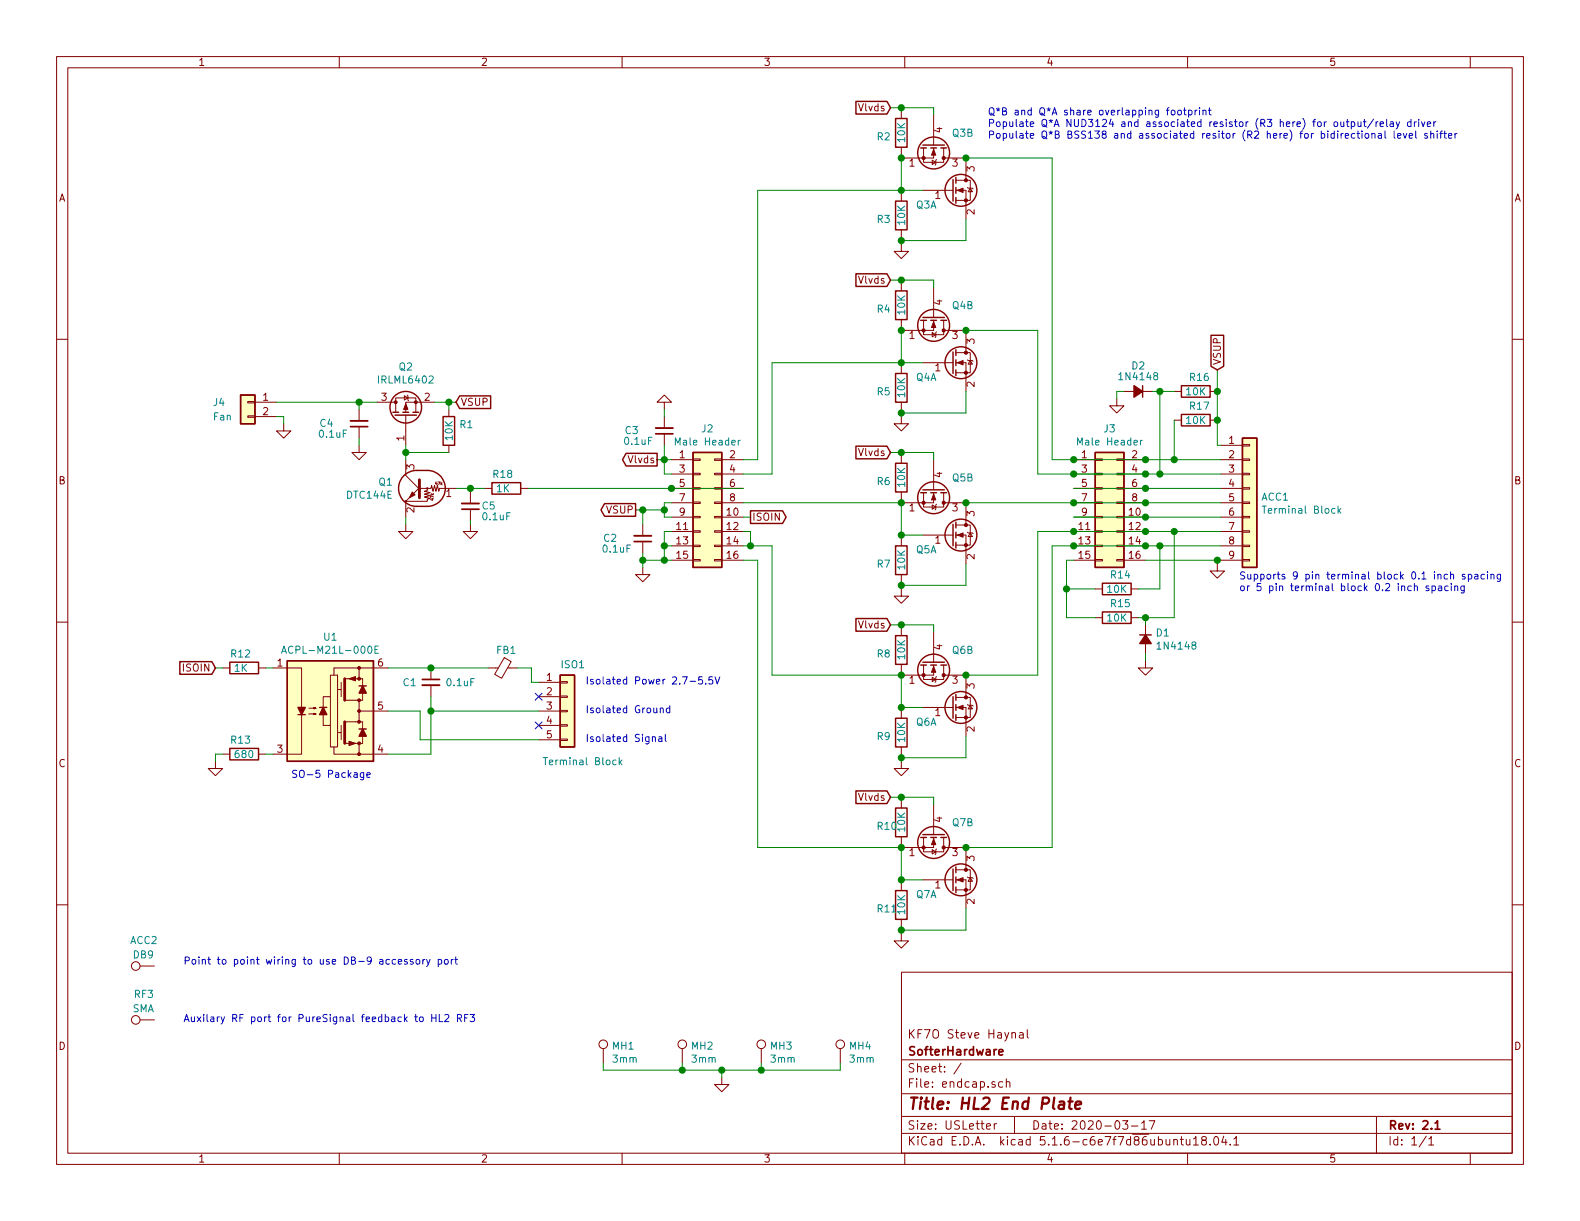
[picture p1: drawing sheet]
EESchema Schematic File Version 4
EELAYER 30 0
EELAYER END
$Descr USLetter 11000 8500
encoding utf-8
Sheet 1 1
Title "HL2 End Plate"
Date "2020-03-17"
Rev "2.1"
Comp "SofterHardware"
Comment1 "KF7O Steve Haynal"
Comment2 ""
Comment3 ""
Comment4 ""
$EndDescr
$Comp
L Connector:TestPoint MH1
U 1 1
P 4200 7400
F 0 "MH1" H 4258 7520 50  0000 L CNN
F 1 "3mm" H 4258 7429 50  0000 L CNN
F 2 "endcaplib:mh3mm" H 4400 7400 50  0001 C CNN
F 3 "~" H 4400 7400 50  0001 C CNN
	1    4200 7400
	1    0    0    -1  
$EndComp
$Comp
L Connector:TestPoint MH2
U 1 1
P 4750 7400
F 0 "MH2" H 4808 7520 50  0000 L CNN
F 1 "3mm" H 4808 7429 50  0000 L CNN
F 2 "endcaplib:mh3mm" H 4950 7400 50  0001 C CNN
F 3 "~" H 4950 7400 50  0001 C CNN
	1    4750 7400
	1    0    0    -1  
$EndComp
$Comp
L Connector:TestPoint MH3
U 1 1
P 5300 7400
F 0 "MH3" H 5358 7520 50  0000 L CNN
F 1 "3mm" H 5358 7429 50  0000 L CNN
F 2 "endcaplib:mh3mm" H 5500 7400 50  0001 C CNN
F 3 "~" H 5500 7400 50  0001 C CNN
	1    5300 7400
	1    0    0    -1  
$EndComp
$Comp
L Connector:TestPoint MH4
U 1 1
P 5850 7400
F 0 "MH4" H 5908 7520 50  0000 L CNN
F 1 "3mm" H 5908 7429 50  0000 L CNN
F 2 "endcaplib:mh3mm" H 6050 7400 50  0001 C CNN
F 3 "~" H 6050 7400 50  0001 C CNN
	1    5850 7400
	1    0    0    -1  
$EndComp
Wire Wire Line
	4200 7400 4200 7450
Wire Wire Line
	4200 7450 4750 7450
Wire Wire Line
	5850 7450 5850 7400
Wire Wire Line
	5300 7400 5300 7450
Connection ~ 5300 7450
Wire Wire Line
	5300 7450 5850 7450
Wire Wire Line
	4750 7400 4750 7450
Connection ~ 4750 7450
Wire Wire Line
	4750 7450 5025 7450
Wire Wire Line
	5025 7500 5025 7450
Connection ~ 5025 7450
Wire Wire Line
	5025 7450 5300 7450
$Comp
L Transistor_FET:IRLML6402 Q2
U 1 1
P 2825 2900
F 0 "Q2" V 3168 2900 50  0000 C CNN
F 1 "IRLML6402" V 3077 2900 50  0000 C CNN
F 2 "endcaplib:SOT23_3" H 3025 2825 50  0001 L CIN
F 3 "https://www.infineon.com/dgdl/irlml6402pbf.pdf?fileId=5546d462533600a401535668d5c2263c" H 2825 2900 50  0001 L CNN
	1    2825 2900
	0    -1   -1   0   
$EndComp
$Comp
L Transistor_BJT:DTC144E Q1
U 1 1
P 2925 3400
F 0 "Q1" H 3112 3446 50  0000 L CNN
F 1 "DTC144E" H 3112 3355 50  0000 L CNN
F 2 "endcaplib:SOT23_3" H 2925 3400 50  0001 L CNN
F 3 "" H 2925 3400 50  0001 L CNN
	1    2925 3400
	-1   0    0    -1  
$EndComp
$Comp
L Device:R R1
U 1 1
P 3125 3000
F 0 "R1" H 3195 3046 50  0000 L CNN
F 1 "10K" V 3125 2925 50  0000 L CNN
F 2 "endcaplib:SMD-0805" V 3055 3000 50  0001 C CNN
F 3 "~" H 3125 3000 50  0001 C CNN
	1    3125 3000
	1    0    0    -1  
$EndComp
$Comp
L endcap:MULTIFET Q3
U 1 1
P 6625 1325
F 0 "Q3" H 6375 1225 50  0000 L CNN
F 1 "MULTIFET" H 6375 1150 50  0001 L CNN
F 2 "endcaplib:3sot3_3" H 6825 1250 50  0001 L CIN
F 3 "" H 6625 1325 50  0001 L CNN
	1    6625 1325
	1    0    0    -1  
$EndComp
$Comp
L endcap:MULTIFET Q3
U 2 1
P 6500 1000
F 0 "Q3" V 6425 1125 50  0000 L CNN
F 1 "MULTIFET" V 6500 1125 50  0001 L CNN
F 2 "endcaplib:3sot3_3" H 6700 925 50  0001 L CIN
F 3 "" H 6500 1000 50  0001 L CNN
	2    6500 1000
	0    1    1    0   
$EndComp
$Comp
L Device:R R3
U 1 1
P 6275 1500
F 0 "R3" H 6100 1475 50  0000 L CNN
F 1 "10K" V 6275 1425 50  0000 L CNN
F 2 "endcaplib:SMD-0805" V 6205 1500 50  0001 C CNN
F 3 "~" H 6275 1500 50  0001 C CNN
	1    6275 1500
	1    0    0    -1  
$EndComp
$Comp
L power:GNDS #PWR0101
U 1 1
P 2825 3650
F 0 "#PWR0101" H 2825 3400 50  0001 C CNN
F 1 "GNDS" H 2830 3477 50  0001 C CNN
F 2 "" H 2825 3650 50  0001 C CNN
F 3 "" H 2825 3650 50  0001 C CNN
	1    2825 3650
	1    0    0    -1  
$EndComp
$Comp
L power:GNDS #PWR0102
U 1 1
P 5025 7500
F 0 "#PWR0102" H 5025 7250 50  0001 C CNN
F 1 "GNDS" H 5030 7327 50  0001 C CNN
F 2 "" H 5025 7500 50  0001 C CNN
F 3 "" H 5025 7500 50  0001 C CNN
	1    5025 7500
	1    0    0    -1  
$EndComp
$Comp
L power:GNDS #PWR0103
U 1 1
P 6275 1700
F 0 "#PWR0103" H 6275 1450 50  0001 C CNN
F 1 "GNDS" H 6280 1527 50  0001 C CNN
F 2 "" H 6275 1700 50  0001 C CNN
F 3 "" H 6275 1700 50  0001 C CNN
	1    6275 1700
	1    0    0    -1  
$EndComp
Text GLabel 6200 750  0    50   Input ~ 0
Vlvds
$Comp
L Device:R R2
U 1 1
P 6275 925
F 0 "R2" H 6100 900 50  0000 L CNN
F 1 "10K" V 6275 850 50  0000 L CNN
F 2 "endcaplib:SMD-0805" V 6205 925 50  0001 C CNN
F 3 "~" H 6275 925 50  0001 C CNN
	1    6275 925 
	1    0    0    -1  
$EndComp
Wire Wire Line
	6275 1075 6275 1100
Wire Wire Line
	6425 1325 6275 1325
Connection ~ 6275 1325
Wire Wire Line
	6275 1325 6275 1350
Wire Wire Line
	6300 1100 6275 1100
Connection ~ 6275 1100
Wire Wire Line
	6275 1100 6275 1325
Wire Wire Line
	6700 1100 6725 1100
Wire Wire Line
	6725 1100 6725 1125
Wire Wire Line
	6275 1650 6275 1675
Wire Wire Line
	6275 1675 6725 1675
Wire Wire Line
	6725 1675 6725 1525
Wire Wire Line
	6275 1675 6275 1700
Connection ~ 6275 1675
Wire Wire Line
	6200 750  6275 750 
Wire Wire Line
	6500 750  6500 800 
Wire Wire Line
	6275 775  6275 750 
Connection ~ 6275 750 
Wire Wire Line
	6275 750  6500 750 
$Comp
L Connector_Generic:Conn_01x09 ACC1
U 1 1
P 8700 3500
F 0 "ACC1" H 8780 3542 50  0000 L CNN
F 1 "Terminal Block" H 8780 3451 50  0000 L CNN
F 2 "endcaplib:terminal_block" H 8700 3500 50  0001 C CNN
F 3 "~" H 8700 3500 50  0001 C CNN
	1    8700 3500
	1    0    0    -1  
$EndComp
$Comp
L endcap:MULTIFET Q4
U 1 1
P 6625 2525
F 0 "Q4" H 6375 2425 50  0000 L CNN
F 1 "MULTIFET" H 6375 2350 50  0001 L CNN
F 2 "endcaplib:3sot3_3" H 6825 2450 50  0001 L CIN
F 3 "" H 6625 2525 50  0001 L CNN
	1    6625 2525
	1    0    0    -1  
$EndComp
$Comp
L endcap:MULTIFET Q4
U 2 1
P 6500 2200
F 0 "Q4" V 6425 2325 50  0000 L CNN
F 1 "MULTIFET" V 6500 2325 50  0001 L CNN
F 2 "endcaplib:3sot3_3" H 6700 2125 50  0001 L CIN
F 3 "" H 6500 2200 50  0001 L CNN
	2    6500 2200
	0    1    1    0   
$EndComp
$Comp
L Device:R R5
U 1 1
P 6275 2700
F 0 "R5" H 6100 2675 50  0000 L CNN
F 1 "10K" V 6275 2625 50  0000 L CNN
F 2 "endcaplib:SMD-0805" V 6205 2700 50  0001 C CNN
F 3 "~" H 6275 2700 50  0001 C CNN
	1    6275 2700
	1    0    0    -1  
$EndComp
$Comp
L power:GNDS #PWR0104
U 1 1
P 6275 2900
F 0 "#PWR0104" H 6275 2650 50  0001 C CNN
F 1 "GNDS" H 6280 2727 50  0001 C CNN
F 2 "" H 6275 2900 50  0001 C CNN
F 3 "" H 6275 2900 50  0001 C CNN
	1    6275 2900
	1    0    0    -1  
$EndComp
Text GLabel 6200 1950 0    50   Input ~ 0
Vlvds
$Comp
L Device:R R4
U 1 1
P 6275 2125
F 0 "R4" H 6100 2100 50  0000 L CNN
F 1 "10K" V 6275 2050 50  0000 L CNN
F 2 "endcaplib:SMD-0805" V 6205 2125 50  0001 C CNN
F 3 "~" H 6275 2125 50  0001 C CNN
	1    6275 2125
	1    0    0    -1  
$EndComp
Wire Wire Line
	6275 2275 6275 2300
Wire Wire Line
	6425 2525 6275 2525
Connection ~ 6275 2525
Wire Wire Line
	6275 2525 6275 2550
Wire Wire Line
	6300 2300 6275 2300
Connection ~ 6275 2300
Wire Wire Line
	6275 2300 6275 2525
Wire Wire Line
	6700 2300 6725 2300
Wire Wire Line
	6725 2300 6725 2325
Wire Wire Line
	6275 2850 6275 2875
Wire Wire Line
	6275 2875 6725 2875
Wire Wire Line
	6725 2875 6725 2725
Wire Wire Line
	6275 2875 6275 2900
Connection ~ 6275 2875
Wire Wire Line
	6200 1950 6275 1950
Wire Wire Line
	6500 1950 6500 2000
Wire Wire Line
	6275 1975 6275 1950
Connection ~ 6275 1950
Wire Wire Line
	6275 1950 6500 1950
$Comp
L endcap:MULTIFET Q5
U 1 1
P 6625 3725
F 0 "Q5" H 6375 3625 50  0000 L CNN
F 1 "MULTIFET" H 6375 3550 50  0001 L CNN
F 2 "endcaplib:3sot3_3" H 6825 3650 50  0001 L CIN
F 3 "" H 6625 3725 50  0001 L CNN
	1    6625 3725
	1    0    0    -1  
$EndComp
$Comp
L endcap:MULTIFET Q5
U 2 1
P 6500 3400
F 0 "Q5" V 6425 3525 50  0000 L CNN
F 1 "MULTIFET" V 6500 3525 50  0001 L CNN
F 2 "endcaplib:3sot3_3" H 6700 3325 50  0001 L CIN
F 3 "" H 6500 3400 50  0001 L CNN
	2    6500 3400
	0    1    1    0   
$EndComp
$Comp
L Device:R R7
U 1 1
P 6275 3900
F 0 "R7" H 6100 3875 50  0000 L CNN
F 1 "10K" V 6275 3825 50  0000 L CNN
F 2 "endcaplib:SMD-0805" V 6205 3900 50  0001 C CNN
F 3 "~" H 6275 3900 50  0001 C CNN
	1    6275 3900
	1    0    0    -1  
$EndComp
$Comp
L power:GNDS #PWR0105
U 1 1
P 6275 4100
F 0 "#PWR0105" H 6275 3850 50  0001 C CNN
F 1 "GNDS" H 6280 3927 50  0001 C CNN
F 2 "" H 6275 4100 50  0001 C CNN
F 3 "" H 6275 4100 50  0001 C CNN
	1    6275 4100
	1    0    0    -1  
$EndComp
Text GLabel 6200 3150 0    50   Input ~ 0
Vlvds
$Comp
L Device:R R6
U 1 1
P 6275 3325
F 0 "R6" H 6100 3300 50  0000 L CNN
F 1 "10K" V 6275 3250 50  0000 L CNN
F 2 "endcaplib:SMD-0805" V 6205 3325 50  0001 C CNN
F 3 "~" H 6275 3325 50  0001 C CNN
	1    6275 3325
	1    0    0    -1  
$EndComp
Wire Wire Line
	6275 3475 6275 3500
Wire Wire Line
	6425 3725 6275 3725
Connection ~ 6275 3725
Wire Wire Line
	6275 3725 6275 3750
Wire Wire Line
	6300 3500 6275 3500
Connection ~ 6275 3500
Wire Wire Line
	6275 3500 6275 3725
Wire Wire Line
	6700 3500 6725 3500
Wire Wire Line
	6725 3500 6725 3525
Wire Wire Line
	6275 4050 6275 4075
Wire Wire Line
	6275 4075 6725 4075
Wire Wire Line
	6725 4075 6725 3925
Wire Wire Line
	6275 4075 6275 4100
Connection ~ 6275 4075
Wire Wire Line
	6200 3150 6275 3150
Wire Wire Line
	6500 3150 6500 3200
Wire Wire Line
	6275 3175 6275 3150
Connection ~ 6275 3150
Wire Wire Line
	6275 3150 6500 3150
$Comp
L endcap:MULTIFET Q6
U 1 1
P 6625 4925
F 0 "Q6" H 6375 4825 50  0000 L CNN
F 1 "MULTIFET" H 6375 4750 50  0001 L CNN
F 2 "endcaplib:3sot3_3" H 6825 4850 50  0001 L CIN
F 3 "" H 6625 4925 50  0001 L CNN
	1    6625 4925
	1    0    0    -1  
$EndComp
$Comp
L endcap:MULTIFET Q6
U 2 1
P 6500 4600
F 0 "Q6" V 6425 4725 50  0000 L CNN
F 1 "MULTIFET" V 6500 4725 50  0001 L CNN
F 2 "endcaplib:3sot3_3" H 6700 4525 50  0001 L CIN
F 3 "" H 6500 4600 50  0001 L CNN
	2    6500 4600
	0    1    1    0   
$EndComp
$Comp
L Device:R R9
U 1 1
P 6275 5100
F 0 "R9" H 6100 5075 50  0000 L CNN
F 1 "10K" V 6275 5025 50  0000 L CNN
F 2 "endcaplib:SMD-0805" V 6205 5100 50  0001 C CNN
F 3 "~" H 6275 5100 50  0001 C CNN
	1    6275 5100
	1    0    0    -1  
$EndComp
$Comp
L power:GNDS #PWR0106
U 1 1
P 6275 5300
F 0 "#PWR0106" H 6275 5050 50  0001 C CNN
F 1 "GNDS" H 6280 5127 50  0001 C CNN
F 2 "" H 6275 5300 50  0001 C CNN
F 3 "" H 6275 5300 50  0001 C CNN
	1    6275 5300
	1    0    0    -1  
$EndComp
Text GLabel 6200 4350 0    50   Input ~ 0
Vlvds
$Comp
L Device:R R8
U 1 1
P 6275 4525
F 0 "R8" H 6100 4500 50  0000 L CNN
F 1 "10K" V 6275 4450 50  0000 L CNN
F 2 "endcaplib:SMD-0805" V 6205 4525 50  0001 C CNN
F 3 "~" H 6275 4525 50  0001 C CNN
	1    6275 4525
	1    0    0    -1  
$EndComp
Wire Wire Line
	6275 4675 6275 4700
Wire Wire Line
	6425 4925 6275 4925
Connection ~ 6275 4925
Wire Wire Line
	6275 4925 6275 4950
Wire Wire Line
	6300 4700 6275 4700
Connection ~ 6275 4700
Wire Wire Line
	6275 4700 6275 4925
Wire Wire Line
	6700 4700 6725 4700
Wire Wire Line
	6725 4700 6725 4725
Wire Wire Line
	6275 5250 6275 5275
Wire Wire Line
	6275 5275 6725 5275
Wire Wire Line
	6725 5275 6725 5125
Wire Wire Line
	6275 5275 6275 5300
Connection ~ 6275 5275
Wire Wire Line
	6200 4350 6275 4350
Wire Wire Line
	6500 4350 6500 4400
Wire Wire Line
	6275 4375 6275 4350
Connection ~ 6275 4350
Wire Wire Line
	6275 4350 6500 4350
$Comp
L endcap:MULTIFET Q7
U 1 1
P 6625 6125
F 0 "Q7" H 6375 6025 50  0000 L CNN
F 1 "MULTIFET" H 6375 5950 50  0001 L CNN
F 2 "endcaplib:3sot3_3" H 6825 6050 50  0001 L CIN
F 3 "" H 6625 6125 50  0001 L CNN
	1    6625 6125
	1    0    0    -1  
$EndComp
$Comp
L endcap:MULTIFET Q7
U 2 1
P 6500 5800
F 0 "Q7" V 6425 5925 50  0000 L CNN
F 1 "MULTIFET" V 6500 5925 50  0001 L CNN
F 2 "endcaplib:3sot3_3" H 6700 5725 50  0001 L CIN
F 3 "" H 6500 5800 50  0001 L CNN
	2    6500 5800
	0    1    1    0   
$EndComp
$Comp
L Device:R R11
U 1 1
P 6275 6300
F 0 "R11" H 6100 6275 50  0000 L CNN
F 1 "10K" V 6275 6225 50  0000 L CNN
F 2 "endcaplib:SMD-0805" V 6205 6300 50  0001 C CNN
F 3 "~" H 6275 6300 50  0001 C CNN
	1    6275 6300
	1    0    0    -1  
$EndComp
$Comp
L power:GNDS #PWR0107
U 1 1
P 6275 6500
F 0 "#PWR0107" H 6275 6250 50  0001 C CNN
F 1 "GNDS" H 6280 6327 50  0001 C CNN
F 2 "" H 6275 6500 50  0001 C CNN
F 3 "" H 6275 6500 50  0001 C CNN
	1    6275 6500
	1    0    0    -1  
$EndComp
Text GLabel 6200 5550 0    50   Input ~ 0
Vlvds
$Comp
L Device:R R10
U 1 1
P 6275 5725
F 0 "R10" H 6100 5700 50  0000 L CNN
F 1 "10K" V 6275 5650 50  0000 L CNN
F 2 "endcaplib:SMD-0805" V 6205 5725 50  0001 C CNN
F 3 "~" H 6275 5725 50  0001 C CNN
	1    6275 5725
	1    0    0    -1  
$EndComp
Wire Wire Line
	6275 5875 6275 5900
Wire Wire Line
	6425 6125 6275 6125
Connection ~ 6275 6125
Wire Wire Line
	6275 6125 6275 6150
Wire Wire Line
	6300 5900 6275 5900
Connection ~ 6275 5900
Wire Wire Line
	6275 5900 6275 6125
Wire Wire Line
	6700 5900 6725 5900
Wire Wire Line
	6725 5900 6725 5925
Wire Wire Line
	6275 6450 6275 6475
Wire Wire Line
	6275 6475 6725 6475
Wire Wire Line
	6725 6475 6725 6325
Wire Wire Line
	6275 6475 6275 6500
Connection ~ 6275 6475
Wire Wire Line
	6200 5550 6275 5550
Wire Wire Line
	6500 5550 6500 5600
Wire Wire Line
	6275 5575 6275 5550
Connection ~ 6275 5550
Wire Wire Line
	6275 5550 6500 5550
$Comp
L power:GNDS #PWR0108
U 1 1
P 8475 3925
F 0 "#PWR0108" H 8475 3675 50  0001 C CNN
F 1 "GNDS" H 8480 3752 50  0001 C CNN
F 2 "" H 8475 3925 50  0001 C CNN
F 3 "" H 8475 3925 50  0001 C CNN
	1    8475 3925
	1    0    0    -1  
$EndComp
Text GLabel 8475 2575 1    50   Input ~ 0
VSUP
Wire Wire Line
	8475 3100 8500 3100
Wire Wire Line
	8500 3900 8475 3900
Wire Wire Line
	8475 3900 8475 3925
$Comp
L Connector:TestPoint ACC2
U 1 1
P 1075 6725
F 0 "ACC2" V 1250 6700 50  0000 L CNN
F 1 "DB9" V 1150 6725 50  0000 L CNN
F 2 "endcaplib:db9inside" H 1275 6725 50  0001 C CNN
F 3 "~" H 1275 6725 50  0001 C CNN
	1    1075 6725
	0    -1   -1   0   
$EndComp
$Comp
L Connector:TestPoint RF3
U 1 1
P 1075 7100
F 0 "RF3" V 1250 7100 50  0000 L CNN
F 1 "SMA" V 1150 7100 50  0000 L CNN
F 2 "endcaplib:sma_panel" H 1275 7100 50  0001 C CNN
F 3 "~" H 1275 7100 50  0001 C CNN
	1    1075 7100
	0    -1   -1   0   
$EndComp
$Comp
L Connector_Generic:Conn_02x08_Odd_Even J3
U 1 1
P 7675 3500
F 0 "J3" H 7725 4017 50  0000 C CNN
F 1 "Male Header" H 7725 3926 50  0000 C CNN
F 2 "endcaplib:male_header" H 7675 3500 50  0001 C CNN
F 3 "~" H 7675 3500 50  0001 C CNN
	1    7675 3500
	1    0    0    -1  
$EndComp
Wire Wire Line
	7475 3300 7975 3300
Wire Wire Line
	7475 3200 7975 3200
Wire Wire Line
	7475 3400 7975 3400
Wire Wire Line
	7475 3600 7975 3600
Wire Wire Line
	7475 3700 7975 3700
Wire Wire Line
	7475 3800 7975 3800
Wire Wire Line
	7475 3500 7975 3500
Wire Wire Line
	6725 3500 7475 3500
Connection ~ 6725 3500
Connection ~ 7475 3500
Wire Wire Line
	7475 3800 7325 3800
Wire Wire Line
	7325 3800 7325 5900
Wire Wire Line
	7325 5900 6725 5900
Connection ~ 7475 3800
Connection ~ 6725 5900
Wire Wire Line
	6725 4700 7225 4700
Wire Wire Line
	7225 4700 7225 3700
Wire Wire Line
	7225 3700 7475 3700
Connection ~ 6725 4700
Connection ~ 7475 3700
Wire Wire Line
	6725 1100 7325 1100
Wire Wire Line
	7325 1100 7325 3200
Wire Wire Line
	7325 3200 7475 3200
Connection ~ 6725 1100
Connection ~ 7475 3200
Wire Wire Line
	6725 2300 7225 2300
Wire Wire Line
	7225 2300 7225 3300
Wire Wire Line
	7225 3300 7475 3300
Connection ~ 6725 2300
Connection ~ 7475 3300
$Comp
L Connector_Generic:Conn_02x08_Odd_Even J2
U 1 1
P 4875 3500
F 0 "J2" H 4925 4017 50  0000 C CNN
F 1 "Male Header" H 4925 3926 50  0000 C CNN
F 2 "endcaplib:male_header" H 4875 3500 50  0001 C CNN
F 3 "~" H 4875 3500 50  0001 C CNN
	1    4875 3500
	1    0    0    -1  
$EndComp
Wire Wire Line
	6275 1325 5275 1325
Wire Wire Line
	5275 1325 5275 3200
Wire Wire Line
	5275 3200 5175 3200
Wire Wire Line
	6275 2525 5375 2525
Wire Wire Line
	5375 2525 5375 3300
Wire Wire Line
	5375 3300 5175 3300
Wire Wire Line
	5175 3500 6275 3500
Wire Wire Line
	6275 5900 5275 5900
Wire Wire Line
	5275 3900 5175 3900
Wire Wire Line
	6275 4700 5375 4700
Wire Wire Line
	5375 4700 5375 3800
Wire Wire Line
	5375 3800 5225 3800
Text GLabel 4575 3200 0    50   Output ~ 0
Vlvds
Wire Wire Line
	4675 3300 4625 3300
Wire Wire Line
	4625 3300 4625 3200
Wire Wire Line
	4625 3200 4575 3200
Wire Wire Line
	4625 3200 4675 3200
Connection ~ 4625 3200
Text GLabel 4425 3550 0    50   Output ~ 0
VSUP
Wire Wire Line
	4675 3500 4625 3500
Wire Wire Line
	4625 3500 4625 3550
Wire Wire Line
	4625 3600 4675 3600
Connection ~ 4625 3550
Wire Wire Line
	4625 3550 4625 3600
Wire Wire Line
	4675 3400 5175 3400
Wire Wire Line
	3025 2800 3125 2800
Wire Wire Line
	3125 2800 3125 2850
Wire Wire Line
	2825 3100 2825 3150
Wire Wire Line
	3125 3150 2825 3150
Connection ~ 2825 3150
Wire Wire Line
	2825 3150 2825 3200
Wire Wire Line
	2825 3600 2825 3650
$Comp
L Connector_Generic:Conn_01x02 J4
U 1 1
P 1725 2800
F 0 "J4" H 1925 2800 50  0000 C CNN
F 1 "Fan" H 1900 2700 50  0000 C CNN
F 2 "endcaplib:male_header_2" H 1725 2800 50  0001 C CNN
F 3 "~" H 1725 2800 50  0001 C CNN
	1    1725 2800
	-1   0    0    -1  
$EndComp
$Comp
L power:GNDS #PWR0109
U 1 1
P 1975 2950
F 0 "#PWR0109" H 1975 2700 50  0001 C CNN
F 1 "GNDS" H 1980 2777 50  0001 C CNN
F 2 "" H 1975 2950 50  0001 C CNN
F 3 "" H 1975 2950 50  0001 C CNN
	1    1975 2950
	1    0    0    -1  
$EndComp
Wire Wire Line
	1925 2900 1975 2900
Wire Wire Line
	1975 2900 1975 2950
Text GLabel 3175 2800 2    50   Input ~ 0
VSUP
Wire Wire Line
	3125 2800 3175 2800
Connection ~ 3125 2800
$Comp
L Driver_FET:ACPL-P343 U1
U 1 1
P 2300 4950
F 0 "U1" H 2300 5467 50  0000 C CNN
F 1 "ACPL-M21L-000E" H 2300 5376 50  0000 C CNN
F 2 "Package_SO:SO-5_4.4x3.6mm_P1.27mm" H 2300 4550 50  0001 C CIN
F 3 "https://docs.broadcom.com/docs/AV02-2928EN" H 2210 4955 50  0001 L CNN
	1    2300 4950
	1    0    0    -1  
$EndComp
$Comp
L Device:R R12
U 1 1
P 1700 4650
F 0 "R12" V 1600 4550 50  0000 L CNN
F 1 "1K" V 1700 4575 50  0000 L CNN
F 2 "endcaplib:SMD-0805" V 1630 4650 50  0001 C CNN
F 3 "~" H 1700 4650 50  0001 C CNN
	1    1700 4650
	0    1    1    0   
$EndComp
$Comp
L Device:R R13
U 1 1
P 1700 5250
F 0 "R13" V 1600 5150 50  0000 L CNN
F 1 "680" V 1700 5175 50  0000 L CNN
F 2 "endcaplib:SMD-0805" V 1630 5250 50  0001 C CNN
F 3 "~" H 1700 5250 50  0001 C CNN
	1    1700 5250
	0    1    1    0   
$EndComp
$Comp
L power:GNDS #PWR0110
U 1 1
P 1500 5300
F 0 "#PWR0110" H 1500 5050 50  0001 C CNN
F 1 "GNDS" H 1505 5127 50  0001 C CNN
F 2 "" H 1500 5300 50  0001 C CNN
F 3 "" H 1500 5300 50  0001 C CNN
	1    1500 5300
	1    0    0    -1  
$EndComp
$Comp
L Device:C_Small C1
U 1 1
P 3000 4750
F 0 "C1" H 2800 4750 50  0000 L CNN
F 1 "0.1uF" H 3100 4750 50  0000 L CNN
F 2 "endcaplib:SMD-0805" H 3000 4750 50  0001 C CNN
F 3 "~" H 3000 4750 50  0001 C CNN
	1    3000 4750
	1    0    0    -1  
$EndComp
Wire Wire Line
	1850 4650 1900 4650
Wire Wire Line
	1850 5250 1900 5250
Wire Wire Line
	1550 5250 1500 5250
Wire Wire Line
	1500 5250 1500 5300
Text GLabel 5225 3600 2    50   Output ~ 0
ISOIN
Text GLabel 1500 4650 0    50   Input ~ 0
ISOIN
Wire Wire Line
	1500 4650 1550 4650
$Comp
L Device:C_Small C3
U 1 1
P 4625 3000
F 0 "C3" H 4800 3000 50  0000 L CNN
F 1 "0.1uF" H 4700 3075 50  0000 L CNN
F 2 "endcaplib:SMD-0805" H 4625 3000 50  0001 C CNN
F 3 "~" H 4625 3000 50  0001 C CNN
	1    4625 3000
	-1   0    0    1   
$EndComp
$Comp
L power:GNDS #PWR0113
U 1 1
P 4625 2850
F 0 "#PWR0113" H 4625 2600 50  0001 C CNN
F 1 "GNDS" H 4630 2677 50  0001 C CNN
F 2 "" H 4625 2850 50  0001 C CNN
F 3 "" H 4625 2850 50  0001 C CNN
	1    4625 2850
	-1   0    0    1   
$EndComp
Wire Wire Line
	4625 2850 4625 2900
Wire Wire Line
	4625 3100 4625 3200
$Comp
L Device:C_Small C2
U 1 1
P 4475 3750
F 0 "C2" H 4650 3750 50  0000 L CNN
F 1 "0.1uF" H 4550 3825 50  0000 L CNN
F 2 "endcaplib:SMD-0805" H 4475 3750 50  0001 C CNN
F 3 "~" H 4475 3750 50  0001 C CNN
	1    4475 3750
	-1   0    0    1   
$EndComp
Wire Wire Line
	4425 3550 4475 3550
Wire Wire Line
	4475 3650 4475 3550
Connection ~ 4475 3550
Wire Wire Line
	4475 3550 4625 3550
$Comp
L power:GNDS #PWR0114
U 1 1
P 4475 3950
F 0 "#PWR0114" H 4475 3700 50  0001 C CNN
F 1 "GNDS" H 4480 3777 50  0001 C CNN
F 2 "" H 4475 3950 50  0001 C CNN
F 3 "" H 4475 3950 50  0001 C CNN
	1    4475 3950
	1    0    0    -1  
$EndComp
Wire Wire Line
	4475 3850 4475 3900
Wire Wire Line
	4675 3900 4625 3900
Connection ~ 4475 3900
Wire Wire Line
	4475 3900 4475 3950
Wire Wire Line
	4675 3700 4625 3700
Wire Wire Line
	4625 3700 4625 3800
Connection ~ 4625 3900
Wire Wire Line
	4625 3900 4475 3900
Wire Wire Line
	4675 3800 4625 3800
Connection ~ 4625 3800
Wire Wire Line
	4625 3800 4625 3900
Wire Wire Line
	5175 3600 5225 3600
Connection ~ 8475 3900
Text Notes 6875 975  0    50   ~ 0
Q*B and Q*A share overlapping footprint\nPopulate Q*A NUD3124 and associated resistor (R3 here) for output/relay driver\nPopulate Q*B BSS138 and associated resitor (R2 here) for bidirectional level shifter
Text Notes 8625 4125 0    50   ~ 0
Supports 9 pin terminal block 0.1 inch spacing\nor 5 pin terminal block 0.2 inch spacing
Text Notes 1275 6725 0    50   ~ 0
Point to point wiring to use DB-9 accessory port
Text Notes 1275 7125 0    50   ~ 0
Auxilary RF port for PureSignal feedback to HL2 RF3
Wire Wire Line
	5275 3900 5275 5900
$Comp
L Connector_Generic:Conn_01x05 ISO1
U 1 1
P 3950 4950
F 0 "ISO1" H 3900 5275 50  0000 L CNN
F 1 "Terminal Block" H 3775 4600 50  0000 L CNN
F 2 "endcaplib:terminal_block5" H 3950 4950 50  0001 C CNN
F 3 "~" H 3950 4950 50  0001 C CNN
	1    3950 4950
	1    0    0    -1  
$EndComp
Wire Wire Line
	2700 4650 3000 4650
Wire Wire Line
	3750 4750 3700 4750
Wire Wire Line
	3700 4750 3700 4650
Wire Wire Line
	2700 5250 3000 5250
Wire Wire Line
	3000 4850 3000 4950
NoConn ~ 3750 4850
NoConn ~ 3750 5050
Text Notes 4075 4775 0    50   ~ 0
Isolated Power 2.7-5.5V
Text Notes 4075 5175 0    50   ~ 0
Isolated Signal
Text Notes 4075 4975 0    50   ~ 0
Isolated Ground
$Comp
L Device:Ferrite_Bead_Small FB1
U 1 1
P 3500 4650
F 0 "FB1" V 3375 4675 50  0000 C CNN
F 1 "Ferrite_Bead_Small" V 3354 4650 50  0001 C CNN
F 2 "endcaplib:SMD-0805" V 3430 4650 50  0001 C CNN
F 3 "~" H 3500 4650 50  0001 C CNN
	1    3500 4650
	0    1    1    0   
$EndComp
Wire Wire Line
	3000 4650 3400 4650
Connection ~ 3000 4650
Wire Wire Line
	3600 4650 3700 4650
Text Notes 2025 5425 0    50   ~ 0
SO-5 Package
Wire Wire Line
	5175 3700 5225 3700
Wire Wire Line
	5225 3700 5225 3800
Connection ~ 5225 3800
Wire Wire Line
	5225 3800 5175 3800
Wire Wire Line
	2700 4950 2925 4950
Wire Wire Line
	2925 4950 2925 5150
Wire Wire Line
	2925 5150 3750 5150
Wire Wire Line
	3750 4950 3000 4950
Connection ~ 3000 4950
Wire Wire Line
	3000 4950 3000 5250
$Comp
L Device:C_Small C4
U 1 1
P 2500 2950
F 0 "C4" H 2675 2950 50  0000 L CNN
F 1 "0.1uF" H 2575 3025 50  0000 L CNN
F 2 "endcaplib:SMD-0805" H 2500 2950 50  0001 C CNN
F 3 "~" H 2500 2950 50  0001 C CNN
	1    2500 2950
	-1   0    0    1   
$EndComp
$Comp
L power:GNDS #PWR0111
U 1 1
P 2500 3100
F 0 "#PWR0111" H 2500 2850 50  0001 C CNN
F 1 "GNDS" H 2505 2927 50  0001 C CNN
F 2 "" H 2500 3100 50  0001 C CNN
F 3 "" H 2500 3100 50  0001 C CNN
	1    2500 3100
	1    0    0    -1  
$EndComp
Wire Wire Line
	1925 2800 2500 2800
Wire Wire Line
	2500 2850 2500 2800
Connection ~ 2500 2800
Wire Wire Line
	2500 2800 2625 2800
Wire Wire Line
	2500 3100 2500 3050
$Comp
L Device:R R14
U 1 1
P 7775 4100
F 0 "R14" V 7675 4050 50  0000 L CNN
F 1 "10K" V 7775 4025 50  0000 L CNN
F 2 "endcaplib:SMD-0805" V 7705 4100 50  0001 C CNN
F 3 "~" H 7775 4100 50  0001 C CNN
	1    7775 4100
	0    1    1    0   
$EndComp
$Comp
L Device:R R15
U 1 1
P 7775 4300
F 0 "R15" V 7675 4250 50  0000 L CNN
F 1 "10K" V 7775 4225 50  0000 L CNN
F 2 "endcaplib:SMD-0805" V 7705 4300 50  0001 C CNN
F 3 "~" H 7775 4300 50  0001 C CNN
	1    7775 4300
	0    1    1    0   
$EndComp
$Comp
L Device:D_Small_ALT D1
U 1 1
P 7975 4450
F 0 "D1" V 7929 4518 50  0000 L CNN
F 1 "1N4148" V 8020 4518 50  0000 L CNN
F 2 "endcaplib:SMD-0805" V 7975 4450 50  0001 C CNN
F 3 "~" V 7975 4450 50  0001 C CNN
	1    7975 4450
	0    1    1    0   
$EndComp
$Comp
L power:GNDS #PWR0112
U 1 1
P 7975 4600
F 0 "#PWR0112" H 7975 4350 50  0001 C CNN
F 1 "GNDS" H 7980 4427 50  0001 C CNN
F 2 "" H 7975 4600 50  0001 C CNN
F 3 "" H 7975 4600 50  0001 C CNN
	1    7975 4600
	1    0    0    -1  
$EndComp
Wire Wire Line
	7475 3900 7425 3900
Wire Wire Line
	7425 3900 7425 4100
Wire Wire Line
	7425 4300 7625 4300
Wire Wire Line
	7625 4100 7425 4100
Connection ~ 7425 4100
Wire Wire Line
	7425 4100 7425 4300
Wire Wire Line
	7925 4300 7975 4300
Wire Wire Line
	7975 4300 7975 4350
Wire Wire Line
	7975 4550 7975 4600
Wire Wire Line
	7975 3900 8475 3900
Wire Wire Line
	7975 3800 8075 3800
Connection ~ 7975 3800
Wire Wire Line
	7975 3700 8175 3700
Connection ~ 7975 3700
Wire Wire Line
	7975 3600 8500 3600
Connection ~ 7975 3600
Wire Wire Line
	7975 3500 8500 3500
Connection ~ 7975 3500
Wire Wire Line
	7975 3400 8500 3400
Connection ~ 7975 3400
Wire Wire Line
	7975 3300 8075 3300
Connection ~ 7975 3300
Wire Wire Line
	7975 3200 8175 3200
Connection ~ 7975 3200
Wire Wire Line
	7925 4100 8075 4100
Wire Wire Line
	8075 4100 8075 3800
Connection ~ 8075 3800
Wire Wire Line
	8075 3800 8500 3800
Wire Wire Line
	7975 4300 8175 4300
Wire Wire Line
	8175 4300 8175 3700
Connection ~ 7975 4300
Connection ~ 8175 3700
Wire Wire Line
	8175 3700 8500 3700
$Comp
L Device:R R16
U 1 1
P 8325 2725
F 0 "R16" V 8225 2675 50  0000 L CNN
F 1 "10K" V 8325 2650 50  0000 L CNN
F 2 "endcaplib:SMD-0805" V 8255 2725 50  0001 C CNN
F 3 "~" H 8325 2725 50  0001 C CNN
	1    8325 2725
	0    1    1    0   
$EndComp
$Comp
L Device:R R17
U 1 1
P 8325 2925
F 0 "R17" V 8225 2875 50  0000 L CNN
F 1 "10K" V 8325 2850 50  0000 L CNN
F 2 "endcaplib:SMD-0805" V 8255 2925 50  0001 C CNN
F 3 "~" H 8325 2925 50  0001 C CNN
	1    8325 2925
	0    1    1    0   
$EndComp
$Comp
L Device:D_Small_ALT D2
U 1 1
P 7925 2725
F 0 "D2" H 7925 2550 50  0000 C CNN
F 1 "1N4148" H 7925 2625 50  0000 C CNN
F 2 "endcaplib:SMD-0805" V 7925 2725 50  0001 C CNN
F 3 "~" V 7925 2725 50  0001 C CNN
	1    7925 2725
	-1   0    0    1   
$EndComp
$Comp
L power:GNDS #PWR0115
U 1 1
P 7775 2775
F 0 "#PWR0115" H 7775 2525 50  0001 C CNN
F 1 "GNDS" H 7780 2602 50  0001 C CNN
F 2 "" H 7775 2775 50  0001 C CNN
F 3 "" H 7775 2775 50  0001 C CNN
	1    7775 2775
	1    0    0    -1  
$EndComp
Wire Wire Line
	8475 2575 8475 2725
Connection ~ 8475 2725
Wire Wire Line
	8475 2725 8475 2925
Connection ~ 8475 2925
Wire Wire Line
	8475 2925 8475 3100
Wire Wire Line
	8025 2725 8075 2725
Wire Wire Line
	8075 3300 8075 2725
Connection ~ 8075 3300
Wire Wire Line
	8075 3300 8500 3300
Connection ~ 8075 2725
Wire Wire Line
	8075 2725 8175 2725
Wire Wire Line
	8175 2925 8175 3200
Connection ~ 8175 3200
Wire Wire Line
	8175 3200 8500 3200
Wire Wire Line
	7825 2725 7775 2725
Wire Wire Line
	7775 2725 7775 2775
$Comp
L Device:C_Small C5
U 1 1
P 3275 3525
F 0 "C5" H 3350 3525 50  0000 L CNN
F 1 "0.1uF" H 3350 3600 50  0000 L CNN
F 2 "endcaplib:SMD-0805" H 3275 3525 50  0001 C CNN
F 3 "~" H 3275 3525 50  0001 C CNN
	1    3275 3525
	1    0    0    1   
$EndComp
$Comp
L Device:R R18
U 1 1
P 3525 3400
F 0 "R18" V 3425 3300 50  0000 L CNN
F 1 "1K" V 3525 3325 50  0000 L CNN
F 2 "endcaplib:SMD-0805" V 3455 3400 50  0001 C CNN
F 3 "~" H 3525 3400 50  0001 C CNN
	1    3525 3400
	0    1    1    0   
$EndComp
$Comp
L power:GNDS #PWR01
U 1 1
P 3275 3650
F 0 "#PWR01" H 3275 3400 50  0001 C CNN
F 1 "GNDS" H 3280 3477 50  0001 C CNN
F 2 "" H 3275 3650 50  0001 C CNN
F 3 "" H 3275 3650 50  0001 C CNN
	1    3275 3650
	1    0    0    -1  
$EndComp
Wire Wire Line
	3175 3400 3275 3400
Wire Wire Line
	3275 3425 3275 3400
Connection ~ 3275 3400
Wire Wire Line
	3275 3400 3375 3400
Wire Wire Line
	3275 3650 3275 3625
Wire Wire Line
	3675 3400 4675 3400
Connection ~ 4675 3400
$EndSCHEMATC
